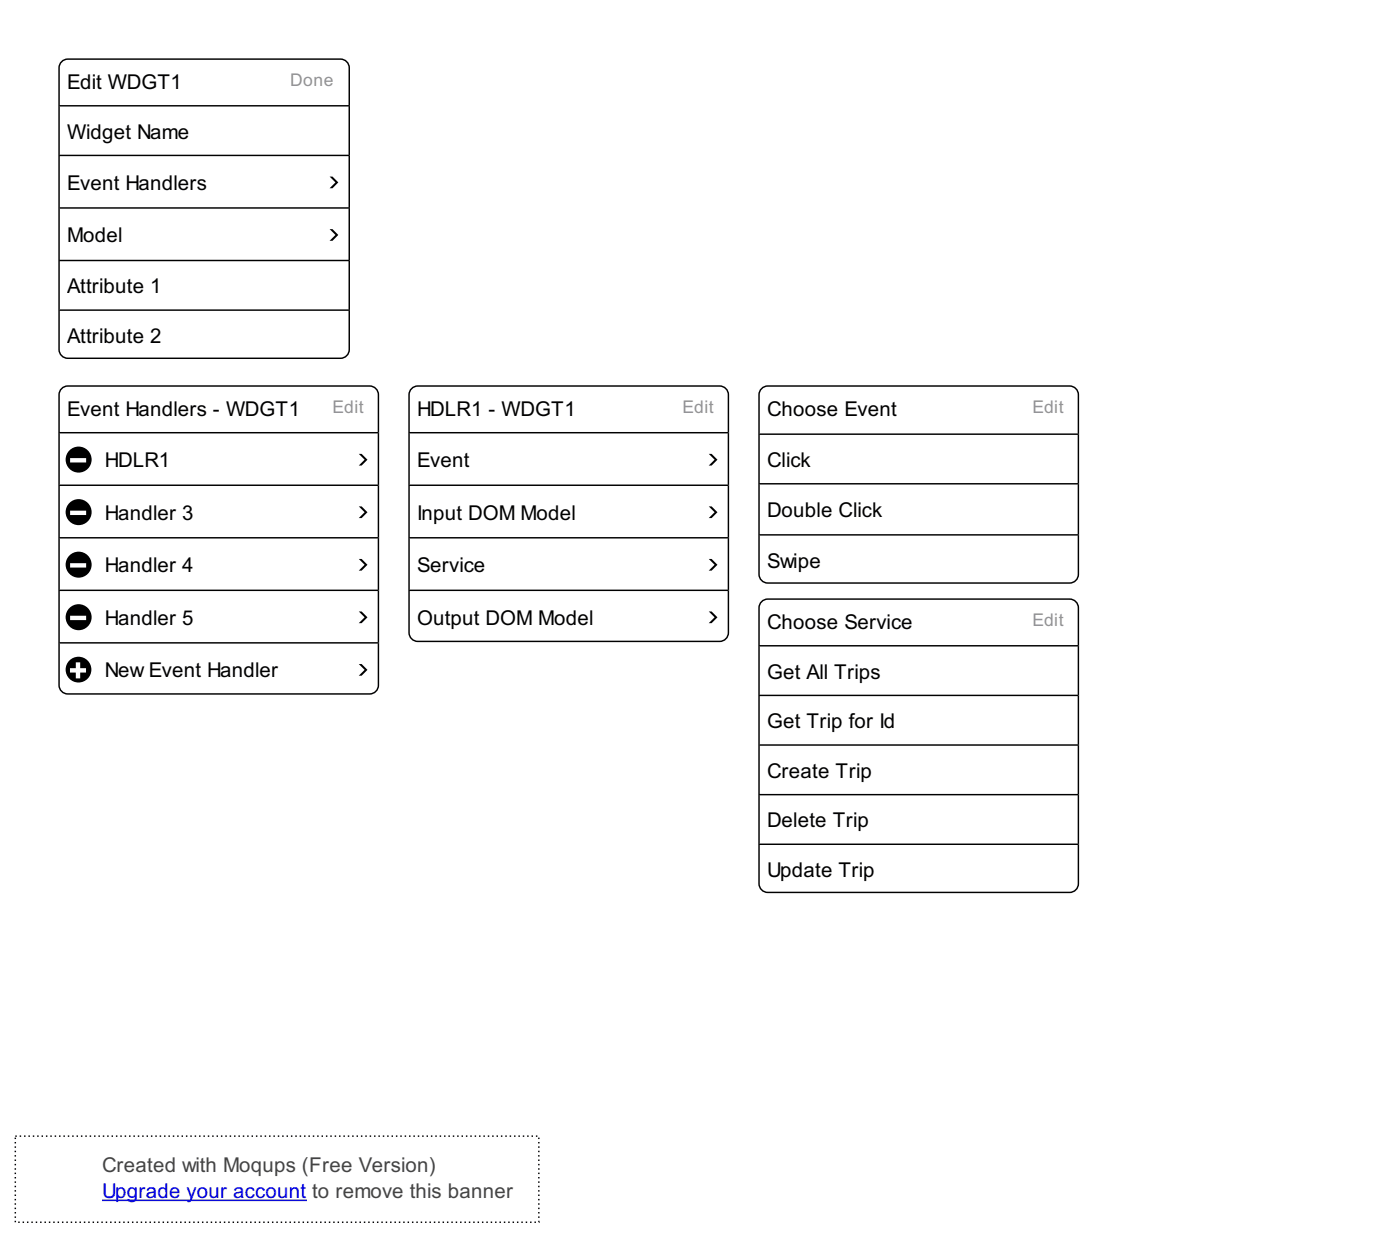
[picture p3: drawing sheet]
<svg xmlns="http://www.w3.org/2000/svg" width="533mm" height="471mm" viewBox="0 0 533 471" stroke-linecap="round" stroke-linejoin="round" font-family="sans-serif">
<path d="M23.5 147.9l1-.7 1.3-.2h115a3.3 3.3 0 0 1 3.4 3.3v110.6a3.3 3.3 0 0 1-3.4 3.3h-115a3.3 3.3 0 0 1-3.3-3.3v-110.6l.3-1.3z" fill="none" stroke="#000" stroke-width=".56"/>
<path d="M22.5 164.7h121.7z" fill="#fff"/>
<path d="M22.5 164.7h121.7" fill="none" stroke="#000" stroke-width=".56"/>
<g fill="#000">
<path d="M136.7 172.8h1.1l2.2 2.2-2.2 2.2h-1.1l2.2-2.2z"/>
<path d="M25 175a5 5 0 0 0 9.9 0 5 5 0 0 0-9.9 0zM26.7 174.4h6.1v1.7h-6.1z"/>
</g>
<path d="M22.5 184.7h121.7z" fill="#fff"/>
<path d="M22.5 184.7h121.7" fill="none" stroke="#000" stroke-width=".56"/>
<g fill="#000">
<path d="M136.7 192.8h1.1l2.2 2.2-2.2 2.2h-1.1l2.2-2.2z"/>
<path d="M25 195a5 5 0 0 0 9.9 0 5 5 0 0 0-9.9 0zM26.7 194.4h6.1v1.7h-6.1z"/>
</g>
<path d="M22.5 204.7h121.7z" fill="#fff"/>
<path d="M22.5 204.7h121.7" fill="none" stroke="#000" stroke-width=".56"/>
<g fill="#000">
<path d="M136.7 212.8h1.1l2.2 2.2-2.2 2.2h-1.1l2.2-2.2z"/>
<path d="M25 215a5 5 0 0 0 9.9 0 5 5 0 0 0-9.9 0zM26.7 214.4h6.1v1.7h-6.1z"/>
</g>
<path d="M22.5 224.7h121.7z" fill="#fff"/>
<path d="M22.5 224.7h121.7" fill="none" stroke="#000" stroke-width=".56"/>
<g fill="#000">
<path d="M136.7 232.8h1.1l2.2 2.2-2.2 2.2h-1.1l2.2-2.2z"/>
<path d="M25 235a5 5 0 0 0 9.9 0 5 5 0 0 0-9.9 0zM26.7 234.4h6.1v1.7h-6.1z"/>
</g>
<path d="M22.5 244.7h121.7z" fill="#fff"/>
<path d="M22.5 244.7h121.7" fill="none" stroke="#000" stroke-width=".56"/>
<g fill="#000">
<path d="M136.7 252.8h1.1l2.2 2.2-2.2 2.2h-1.1l2.2-2.2z"/>
<path d="M25 254.9a4.9 4.9 0 0 0 9.8 0 4.9 4.9 0 0 0-9.8 0zM26.7 254.4h2.2v-2.2h1.7v2.2h2.2v1.6h-2.2v2.3h-1.7v-2.3h-2.2z"/>
</g>
<path d="M156.8 147.9l1.1-.7 1.3-.2h115a3.3 3.3 0 0 1 3.3 3.3v90.6a3.3 3.3 0 0 1-3.3 3.3h-115a3.3 3.3 0 0 1-3.4-3.3v-90.6l.3-1.3z" fill="#fff"/>
<path d="M156.8 147.9l1.1-.7 1.3-.2h115a3.3 3.3 0 0 1 3.3 3.3v90.6a3.3 3.3 0 0 1-3.3 3.3h-115a3.3 3.3 0 0 1-3.4-3.3v-90.6l.3-1.3z" fill="none" stroke="#000" stroke-width=".56"/>
<path d="M155.8 164.7h121.7z" fill="#fff"/>
<path d="M155.8 164.7h121.7" fill="none" stroke="#000" stroke-width=".56"/>
<path d="M270 172.8h1.1l2.3 2.2-2.3 2.2h-1.1l2.3-2.2z" fill="#000"/>
<path d="M155.8 184.7h121.7z" fill="#fff"/>
<path d="M155.8 184.7h121.7" fill="none" stroke="#000" stroke-width=".56"/>
<path d="M270 192.8h1.1l2.3 2.2-2.3 2.2h-1.1l2.3-2.2z" fill="#000"/>
<path d="M155.8 204.7h121.7z" fill="#fff"/>
<path d="M155.8 204.7h121.7" fill="none" stroke="#000" stroke-width=".56"/>
<path d="M270 212.8h1.1l2.3 2.2-2.3 2.2h-1.1l2.3-2.2z" fill="#000"/>
<path d="M155.8 224.7h121.7z" fill="#fff"/>
<path d="M155.8 224.7h121.7" fill="none" stroke="#000" stroke-width=".56"/>
<path d="M270 232.8h1.1l2.3 2.2-2.3 2.2h-1.1l2.3-2.2z" fill="#000"/>
<path d="M23.5 23.5l1-.7 1.3-.3h103.9a3.3 3.3 0 0 1 3.4 3.3v107.3a3.3 3.3 0 0 1-3.4 3.3h-103.9a3.3 3.3 0 0 1-3.3-3.3v-107.3l.3-1.3z" fill="#fff"/>
<path d="M23.5 23.5l1-.7 1.3-.3h103.9a3.3 3.3 0 0 1 3.4 3.3v107.3a3.3 3.3 0 0 1-3.4 3.3h-103.9a3.3 3.3 0 0 1-3.3-3.3v-107.3l.3-1.3z" fill="none" stroke="#000" stroke-width=".56"/>
<path d="M22.5 40.3h110.6z" fill="#fff"/>
<path d="M22.5 40.3h110.6" fill="none" stroke="#000" stroke-width=".56"/>
<path d="M22.5 59.2h110.6z" fill="#fff"/>
<path d="M22.5 59.2h110.6" fill="none" stroke="#000" stroke-width=".56"/>
<path d="M125.6 67.2h1.1l2.2 2.3-2.2 2.2h-1.1l2.2-2.2z" fill="#000"/>
<path d="M22.5 79.2h110.6z" fill="#fff"/>
<path d="M22.5 79.2h110.6" fill="none" stroke="#000" stroke-width=".56"/>
<path d="M125.6 87.2h1.1l2.2 2.3-2.2 2.2h-1.1l2.2-2.2z" fill="#000"/>
<path d="M22.5 99.2h110.6z" fill="#fff"/>
<path d="M22.5 99.2h110.6" fill="none" stroke="#000" stroke-width=".56"/>
<path d="M22.5 118.1h110.6z" fill="#fff"/>
<path d="M22.5 118.1h110.6" fill="none" stroke="#000" stroke-width=".56"/>
<path d="M290.2 147.9l1-.7 1.3-.2h115a3.3 3.3 0 0 1 3.4 3.3v68.3a3.3 3.3 0 0 1-3.4 3.4h-115a3.3 3.3 0 0 1-3.3-3.4v-68.3l.3-1.3z" fill="#fff"/>
<path d="M290.2 147.9l1-.7 1.3-.2h115a3.3 3.3 0 0 1 3.4 3.3v68.3a3.3 3.3 0 0 1-3.4 3.4h-115a3.3 3.3 0 0 1-3.3-3.4v-68.3l.3-1.3z" fill="none" stroke="#000" stroke-width=".56"/>
<path d="M289.2 165.3h121.7z" fill="#fff"/>
<path d="M289.2 165.3h121.7" fill="none" stroke="#000" stroke-width=".56"/>
<path d="M289.2 184.2h121.7z" fill="#fff"/>
<path d="M289.2 184.2h121.7" fill="none" stroke="#000" stroke-width=".56"/>
<path d="M289.2 203.6h121.7z" fill="#fff"/>
<path d="M289.2 203.6h121.7" fill="none" stroke="#000" stroke-width=".56"/>
<path d="M290.2 229.1l1-.8 1.3-.2h115a3.3 3.3 0 0 1 3.4 3.3v105a3.3 3.3 0 0 1-3.4 3.3h-115a3.3 3.3 0 0 1-3.3-3.3v-105l.3-1.3z" fill="#fff"/>
<path d="M290.2 229.1l1-.8 1.3-.2h115a3.3 3.3 0 0 1 3.4 3.3v105a3.3 3.3 0 0 1-3.4 3.3h-115a3.3 3.3 0 0 1-3.3-3.3v-105l.3-1.3z" fill="none" stroke="#000" stroke-width=".56"/>
<path d="M289.2 245.9h121.7z" fill="#fff"/>
<path d="M289.2 245.9h121.7" fill="none" stroke="#000" stroke-width=".56"/>
<path d="M289.2 264.7h121.7z" fill="#fff"/>
<path d="M289.2 264.7h121.7" fill="none" stroke="#000" stroke-width=".56"/>
<path d="M289.2 283.6h121.7z" fill="#fff"/>
<path d="M289.2 283.6h121.7" fill="none" stroke="#000" stroke-width=".56"/>
<path d="M289.2 302.5h121.7z" fill="#fff"/>
<path d="M289.2 302.5h121.7" fill="none" stroke="#000" stroke-width=".56"/>
<path d="M289.2 321.4h121.7z" fill="#fff"/>
<path d="M289.2 321.4h121.7" fill="none" stroke="#000" stroke-width=".56"/>
<path d="M5.8 432.5h199.5v32.8h-199.5z" fill="#fff"/>
<path d="M5.8 432.5h199.5v32.8h-199.5z" fill="none" stroke="#000" stroke-width=".56" stroke-dasharray=".6 1.1" stroke-linecap="butt"/>
<path d="M38.9 457h77.8" fill="none" stroke="#00e" stroke-width=".56"/>
<g font-size="7.8">
<text x="25.6" y="33.9">Edit WDGT1</text>
<text x="25.6" y="52.8">Widget Name</text>
<text x="25.6" y="72.2">Event Handlers</text>
<text x="25.6" y="92.2">Model</text>
<text x="25.6" y="111.7">Attribute 1</text>
<text x="25.6" y="130.6">Attribute 2</text>
<text x="25.6" y="158.3">Event Handlers - WDGT1</text>
<text x="158.9" y="158.3">HDLR1 - WDGT1</text>
<text x="292.2" y="158.3">Choose Event</text>
<text x="40" y="177.8">HDLR1</text>
<text x="158.9" y="177.8">Event</text>
<text x="292.2" y="177.8">Click</text>
<text x="40" y="197.8">Handler 3</text>
<text x="158.9" y="197.8">Input DOM Model</text>
<text x="292.2" y="196.7">Double Click</text>
<text x="40" y="217.8">Handler 4</text>
<text x="158.9" y="217.8">Service</text>
<text x="292.2" y="216.1">Swipe</text>
<text x="40" y="237.8">Handler 5</text>
<text x="158.9" y="237.8">Output DOM Model</text>
<text x="292.2" y="239.5">Choose Service</text>
<text x="40" y="257.8">New Event Handler</text>
<text x="292.2" y="258.4">Get All Trips</text>
<text x="292.2" y="277.2">Get Trip for Id</text>
<text x="292.2" y="296.1">Create Trip</text>
<text x="292.2" y="315">Delete Trip</text>
<text x="292.2" y="333.9">Update Trip</text>
</g>
<text font-size="7.8" fill="#444" x="38.9" y="446.1">Created with Moqups (Free Version)</text>
<text font-size="7.8" fill="#00e" x="38.9" y="456.1">Upgrade your account to remove this banner</text>
<g font-size="6.7" fill="#929292">
<text x="110.6" y="32.8">Done</text>
<text x="126.7" y="157.2">Edit</text>
<text x="260" y="157.2">Edit</text>
<text x="393.4" y="157.2">Edit</text>
<text x="393.4" y="238.4">Edit</text>
</g>
</svg>
